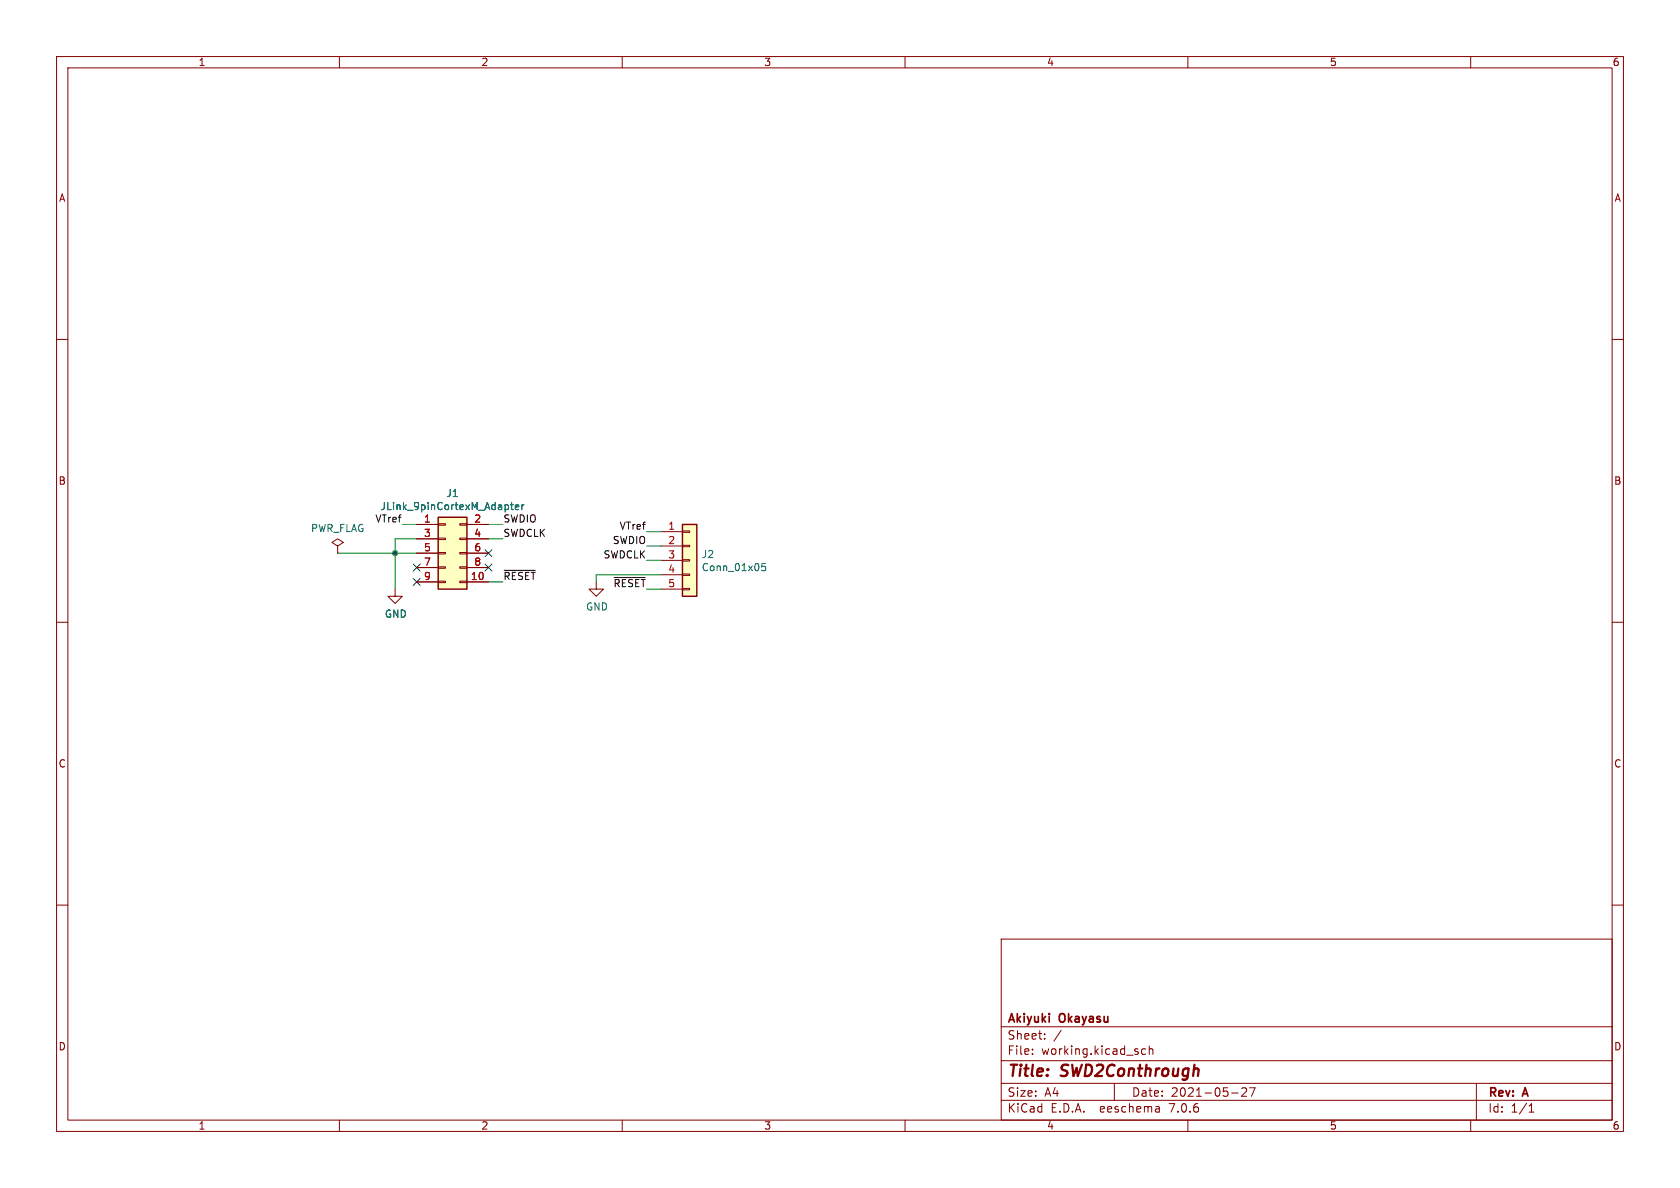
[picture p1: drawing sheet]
(kicad_sch (version 20230121) (generator eeschema)

 (paper "A4")

 (title_block
  (title "SWD2Conthrough")
  (date "2021-05-27")
  (rev "A")
  (company "Akiyuki Okayasu"))

 (lib_symbols
  (symbol "Connector_Generic:Conn_01x05" (pin_names (offset 1.016) hide) (in_bom yes) (on_board yes)
   (property "Reference" "J" (at 0 7.62 0) (effects (font (size 1.27 1.27))))
   (property "Value" "Conn_01x05" (at 0 -7.62 0) (effects (font (size 1.27 1.27))))
   (property "Footprint" "" (at 0 0 0) (effects (font (size 1.27 1.27)) hide))
   (property "Datasheet" "~" (at 0 0 0) (effects (font (size 1.27 1.27)) hide))
   (symbol "Conn_01x05_1_1"
    (rectangle (start -1.27 -4.953) (end 0 -5.207) (stroke (width 0.1524) (type default)) (fill (type none)))
    (rectangle (start -1.27 -2.413) (end 0 -2.667) (stroke (width 0.1524) (type default)) (fill (type none)))
    (rectangle (start -1.27 0.127) (end 0 -0.127) (stroke (width 0.1524) (type default)) (fill (type none)))
    (rectangle (start -1.27 2.667) (end 0 2.413) (stroke (width 0.1524) (type default)) (fill (type none)))
    (rectangle (start -1.27 5.207) (end 0 4.953) (stroke (width 0.1524) (type default)) (fill (type none)))
    (rectangle (start -1.27 6.35) (end 1.27 -6.35) (stroke (width 0.254) (type default)) (fill (type background)))
    (pin passive line (at -5.08 5.08 0) (length 3.81) (name "Pin_1" (effects (font (size 1.27 1.27)))) (number "1" (effects (font (size 1.27 1.27)))))
    (pin passive line (at -5.08 2.54 0) (length 3.81) (name "Pin_2" (effects (font (size 1.27 1.27)))) (number "2" (effects (font (size 1.27 1.27)))))
    (pin passive line (at -5.08 0 0) (length 3.81) (name "Pin_3" (effects (font (size 1.27 1.27)))) (number "3" (effects (font (size 1.27 1.27)))))
    (pin passive line (at -5.08 -2.54 0) (length 3.81) (name "Pin_4" (effects (font (size 1.27 1.27)))) (number "4" (effects (font (size 1.27 1.27)))))
    (pin passive line (at -5.08 -5.08 0) (length 3.81) (name "Pin_5" (effects (font (size 1.27 1.27)))) (number "5" (effects (font (size 1.27 1.27)))))))
  (symbol "Connector_Generic:Conn_02x05_Odd_Even" (pin_names (offset 1.016) hide) (in_bom yes) (on_board yes)
   (property "Reference" "J" (at 1.27 7.62 0) (effects (font (size 1.27 1.27))))
   (property "Value" "Conn_02x05_Odd_Even" (at 1.27 -7.62 0) (effects (font (size 1.27 1.27))))
   (property "Footprint" "" (at 0 0 0) (effects (font (size 1.27 1.27)) hide))
   (property "Datasheet" "~" (at 0 0 0) (effects (font (size 1.27 1.27)) hide))
   (symbol "Conn_02x05_Odd_Even_1_1"
    (rectangle (start -1.27 -4.953) (end 0 -5.207) (stroke (width 0.1524) (type default)) (fill (type none)))
    (rectangle (start -1.27 -2.413) (end 0 -2.667) (stroke (width 0.1524) (type default)) (fill (type none)))
    (rectangle (start -1.27 0.127) (end 0 -0.127) (stroke (width 0.1524) (type default)) (fill (type none)))
    (rectangle (start -1.27 2.667) (end 0 2.413) (stroke (width 0.1524) (type default)) (fill (type none)))
    (rectangle (start -1.27 5.207) (end 0 4.953) (stroke (width 0.1524) (type default)) (fill (type none)))
    (rectangle (start -1.27 6.35) (end 3.81 -6.35) (stroke (width 0.254) (type default)) (fill (type background)))
    (rectangle (start 3.81 -4.953) (end 2.54 -5.207) (stroke (width 0.1524) (type default)) (fill (type none)))
    (rectangle (start 3.81 -2.413) (end 2.54 -2.667) (stroke (width 0.1524) (type default)) (fill (type none)))
    (rectangle (start 3.81 0.127) (end 2.54 -0.127) (stroke (width 0.1524) (type default)) (fill (type none)))
    (rectangle (start 3.81 2.667) (end 2.54 2.413) (stroke (width 0.1524) (type default)) (fill (type none)))
    (rectangle (start 3.81 5.207) (end 2.54 4.953) (stroke (width 0.1524) (type default)) (fill (type none)))
    (pin passive line (at -5.08 5.08 0) (length 3.81) (name "Pin_1" (effects (font (size 1.27 1.27)))) (number "1" (effects (font (size 1.27 1.27)))))
    (pin passive line (at 7.62 -5.08 180) (length 3.81) (name "Pin_10" (effects (font (size 1.27 1.27)))) (number "10" (effects (font (size 1.27 1.27)))))
    (pin passive line (at 7.62 5.08 180) (length 3.81) (name "Pin_2" (effects (font (size 1.27 1.27)))) (number "2" (effects (font (size 1.27 1.27)))))
    (pin passive line (at -5.08 2.54 0) (length 3.81) (name "Pin_3" (effects (font (size 1.27 1.27)))) (number "3" (effects (font (size 1.27 1.27)))))
    (pin passive line (at 7.62 2.54 180) (length 3.81) (name "Pin_4" (effects (font (size 1.27 1.27)))) (number "4" (effects (font (size 1.27 1.27)))))
    (pin passive line (at -5.08 0 0) (length 3.81) (name "Pin_5" (effects (font (size 1.27 1.27)))) (number "5" (effects (font (size 1.27 1.27)))))
    (pin passive line (at 7.62 0 180) (length 3.81) (name "Pin_6" (effects (font (size 1.27 1.27)))) (number "6" (effects (font (size 1.27 1.27)))))
    (pin passive line (at -5.08 -2.54 0) (length 3.81) (name "Pin_7" (effects (font (size 1.27 1.27)))) (number "7" (effects (font (size 1.27 1.27)))))
    (pin passive line (at 7.62 -2.54 180) (length 3.81) (name "Pin_8" (effects (font (size 1.27 1.27)))) (number "8" (effects (font (size 1.27 1.27)))))
    (pin passive line (at -5.08 -5.08 0) (length 3.81) (name "Pin_9" (effects (font (size 1.27 1.27)))) (number "9" (effects (font (size 1.27 1.27)))))))
  (symbol "power:GND" (power) (pin_names (offset 0)) (in_bom yes) (on_board yes)
   (property "Reference" "#PWR" (at 0 -6.35 0) (effects (font (size 1.27 1.27)) hide))
   (property "Value" "GND" (at 0 -3.81 0) (effects (font (size 1.27 1.27))))
   (property "Footprint" "" (at 0 0 0) (effects (font (size 1.27 1.27)) hide))
   (property "Datasheet" "" (at 0 0 0) (effects (font (size 1.27 1.27)) hide))
   (symbol "GND_0_1"
    (polyline (pts (xy 0 0) (xy 0 -1.27) (xy 1.27 -1.27) (xy 0 -2.54) (xy -1.27 -1.27) (xy 0 -1.27)) (stroke (width 0) (type default)) (fill (type none))))
   (symbol "GND_1_1"
    (pin power_in line (at 0 0 270) (length 0) hide (name "GND" (effects (font (size 1.27 1.27)))) (number "1" (effects (font (size 1.27 1.27)))))))
  (symbol "power:PWR_FLAG" (power) (pin_numbers hide) (pin_names (offset 0) hide) (in_bom yes) (on_board yes)
   (property "Reference" "#FLG" (at 0 1.905 0) (effects (font (size 1.27 1.27)) hide))
   (property "Value" "PWR_FLAG" (at 0 3.81 0) (effects (font (size 1.27 1.27))))
   (property "Footprint" "" (at 0 0 0) (effects (font (size 1.27 1.27)) hide))
   (property "Datasheet" "~" (at 0 0 0) (effects (font (size 1.27 1.27)) hide))
   (symbol "PWR_FLAG_0_0"
    (pin power_out line (at 0 0 90) (length 0) (name "pwr" (effects (font (size 1.27 1.27)))) (number "1" (effects (font (size 1.27 1.27))))))
   (symbol "PWR_FLAG_0_1"
    (polyline (pts (xy 0 0) (xy 0 1.27) (xy -1.016 1.905) (xy 0 2.54) (xy 1.016 1.905) (xy 0 1.27)) (stroke (width 0) (type default)) (fill (type none))))))

 (junction (at 69.85 97.79) (diameter 0) (color 0 0 0 0))

 (no_connect (at 86.36 97.79))
 (no_connect (at 73.66 102.87))
 (no_connect (at 73.66 100.33))
 (no_connect (at 86.36 100.33))

 (wire (pts (xy 116.84 101.6) (xy 105.41 101.6)) (stroke (width 0) (type default)))
 (wire (pts (xy 71.12 92.71) (xy 73.66 92.71)) (stroke (width 0) (type default)))
 (wire (pts (xy 114.3 93.98) (xy 116.84 93.98)) (stroke (width 0) (type default)))
 (wire (pts (xy 114.3 99.06) (xy 116.84 99.06)) (stroke (width 0) (type default)))
 (wire (pts (xy 105.41 101.6) (xy 105.41 102.87)) (stroke (width 0) (type default)))
 (wire (pts (xy 69.85 97.79) (xy 73.66 97.79)) (stroke (width 0) (type default)))
 (wire (pts (xy 88.9 95.25) (xy 86.36 95.25)) (stroke (width 0) (type default)))
 (wire (pts (xy 73.66 95.25) (xy 69.85 95.25)) (stroke (width 0) (type default)))
 (wire (pts (xy 69.85 95.25) (xy 69.85 97.79)) (stroke (width 0) (type default)))
 (wire (pts (xy 114.3 104.14) (xy 116.84 104.14)) (stroke (width 0) (type default)))
 (wire (pts (xy 88.9 92.71) (xy 86.36 92.71)) (stroke (width 0) (type default)))
 (wire (pts (xy 88.9 102.87) (xy 86.36 102.87)) (stroke (width 0) (type default)))
 (wire (pts (xy 114.3 96.52) (xy 116.84 96.52)) (stroke (width 0) (type default)))
 (wire (pts (xy 69.85 104.14) (xy 69.85 97.79)) (stroke (width 0) (type default)))
 (wire (pts (xy 59.69 97.79) (xy 69.85 97.79)) (stroke (width 0) (type default)))

 (label "~{RESET}" (at 114.3 104.14 180) (effects (font (size 1.27 1.27)) (justify right bottom)))
 (label "SWDIO" (at 114.3 96.52 180) (effects (font (size 1.27 1.27)) (justify right bottom)))
 (label "~{RESET}" (at 88.9 102.87 0) (effects (font (size 1.27 1.27)) (justify left bottom)))
 (label "SWDCLK" (at 114.3 99.06 180) (effects (font (size 1.27 1.27)) (justify right bottom)))
 (label "SWDCLK" (at 88.9 95.25 0) (effects (font (size 1.27 1.27)) (justify left bottom)))
 (label "VTref" (at 114.3 93.98 180) (effects (font (size 1.27 1.27)) (justify right bottom)))
 (label "VTref" (at 71.12 92.71 180) (effects (font (size 1.27 1.27)) (justify right bottom)))
 (label "SWDIO" (at 88.9 92.71 0) (effects (font (size 1.27 1.27)) (justify left bottom)))

 (symbol (lib_id "Connector_Generic:Conn_02x05_Odd_Even") (at 78.74 97.79 0) (unit 1) (in_bom yes) (on_board yes) (dnp no)
  (property "Reference" "J1" (at 80.01 87.1982 0) (effects (font (size 1.27 1.27))))
  (property "Value" "JLink_9pinCortexM_Adapter" (at 80.01 89.5096 0) (effects (font (size 1.27 1.27))))
  (property "Footprint" "Connector_PinHeader_1.27mm:PinHeader_2x05_P1.27mm_Vertical" (at 78.74 97.79 0) (effects (font (size 1.27 1.27)) hide))
  (property "Datasheet" "~" (at 78.74 97.79 0) (effects (font (size 1.27 1.27)) hide)) (pin "1") (pin "10") (pin "2") (pin "3") (pin "4") (pin "5") (pin "6") (pin "7") (pin "8") (pin "9"))

 (symbol (lib_id "Connector_Generic:Conn_01x05") (at 121.92 99.06 0) (unit 1) (in_bom yes) (on_board yes) (dnp no)
  (property "Reference" "J2" (at 123.952 97.9932 0) (effects (font (size 1.27 1.27)) (justify left)))
  (property "Value" "Conn_01x05" (at 123.952 100.3046 0) (effects (font (size 1.27 1.27)) (justify left)))
  (property "Footprint" "Akiyuki_Footprint:Mac8_XB-1_P1.27mm_Vertical_5pin" (at 121.92 99.06 0) (effects (font (size 1.27 1.27)) hide))
  (property "Datasheet" "~" (at 121.92 99.06 0) (effects (font (size 1.27 1.27)) hide)) (pin "1") (pin "2") (pin "3") (pin "4") (pin "5"))

 (symbol (lib_id "power:GND") (at 69.85 104.14 0) (unit 1) (in_bom yes) (on_board yes) (dnp no)
  (property "Reference" "#PWR01" (at 69.85 110.49 0) (effects (font (size 1.27 1.27)) hide))
  (property "Value" "GND" (at 69.977 108.5342 0) (effects (font (size 1.27 1.27))))
  (property "Footprint" "" (at 69.85 104.14 0) (effects (font (size 1.27 1.27)) hide))
  (property "Datasheet" "" (at 69.85 104.14 0) (effects (font (size 1.27 1.27)) hide)) (pin "1"))

 (symbol (lib_id "power:PWR_FLAG") (at 59.69 97.79 0) (unit 1) (in_bom yes) (on_board yes) (dnp no)
  (property "Reference" "#FLG01" (at 59.69 95.885 0) (effects (font (size 1.27 1.27)) hide))
  (property "Value" "PWR_FLAG" (at 59.69 93.3958 0) (effects (font (size 1.27 1.27))))
  (property "Footprint" "" (at 59.69 97.79 0) (effects (font (size 1.27 1.27)) hide))
  (property "Datasheet" "~" (at 59.69 97.79 0) (effects (font (size 1.27 1.27)) hide)) (pin "1"))

 (symbol (lib_id "power:GND") (at 105.41 102.87 0) (unit 1) (in_bom yes) (on_board yes) (dnp no)
  (property "Reference" "#PWR02" (at 105.41 109.22 0) (effects (font (size 1.27 1.27)) hide))
  (property "Value" "GND" (at 105.537 107.2642 0) (effects (font (size 1.27 1.27))))
  (property "Footprint" "" (at 105.41 102.87 0) (effects (font (size 1.27 1.27)) hide))
  (property "Datasheet" "" (at 105.41 102.87 0) (effects (font (size 1.27 1.27)) hide)) (pin "1"))

 (sheet_instances (path "" (page "1"))))
